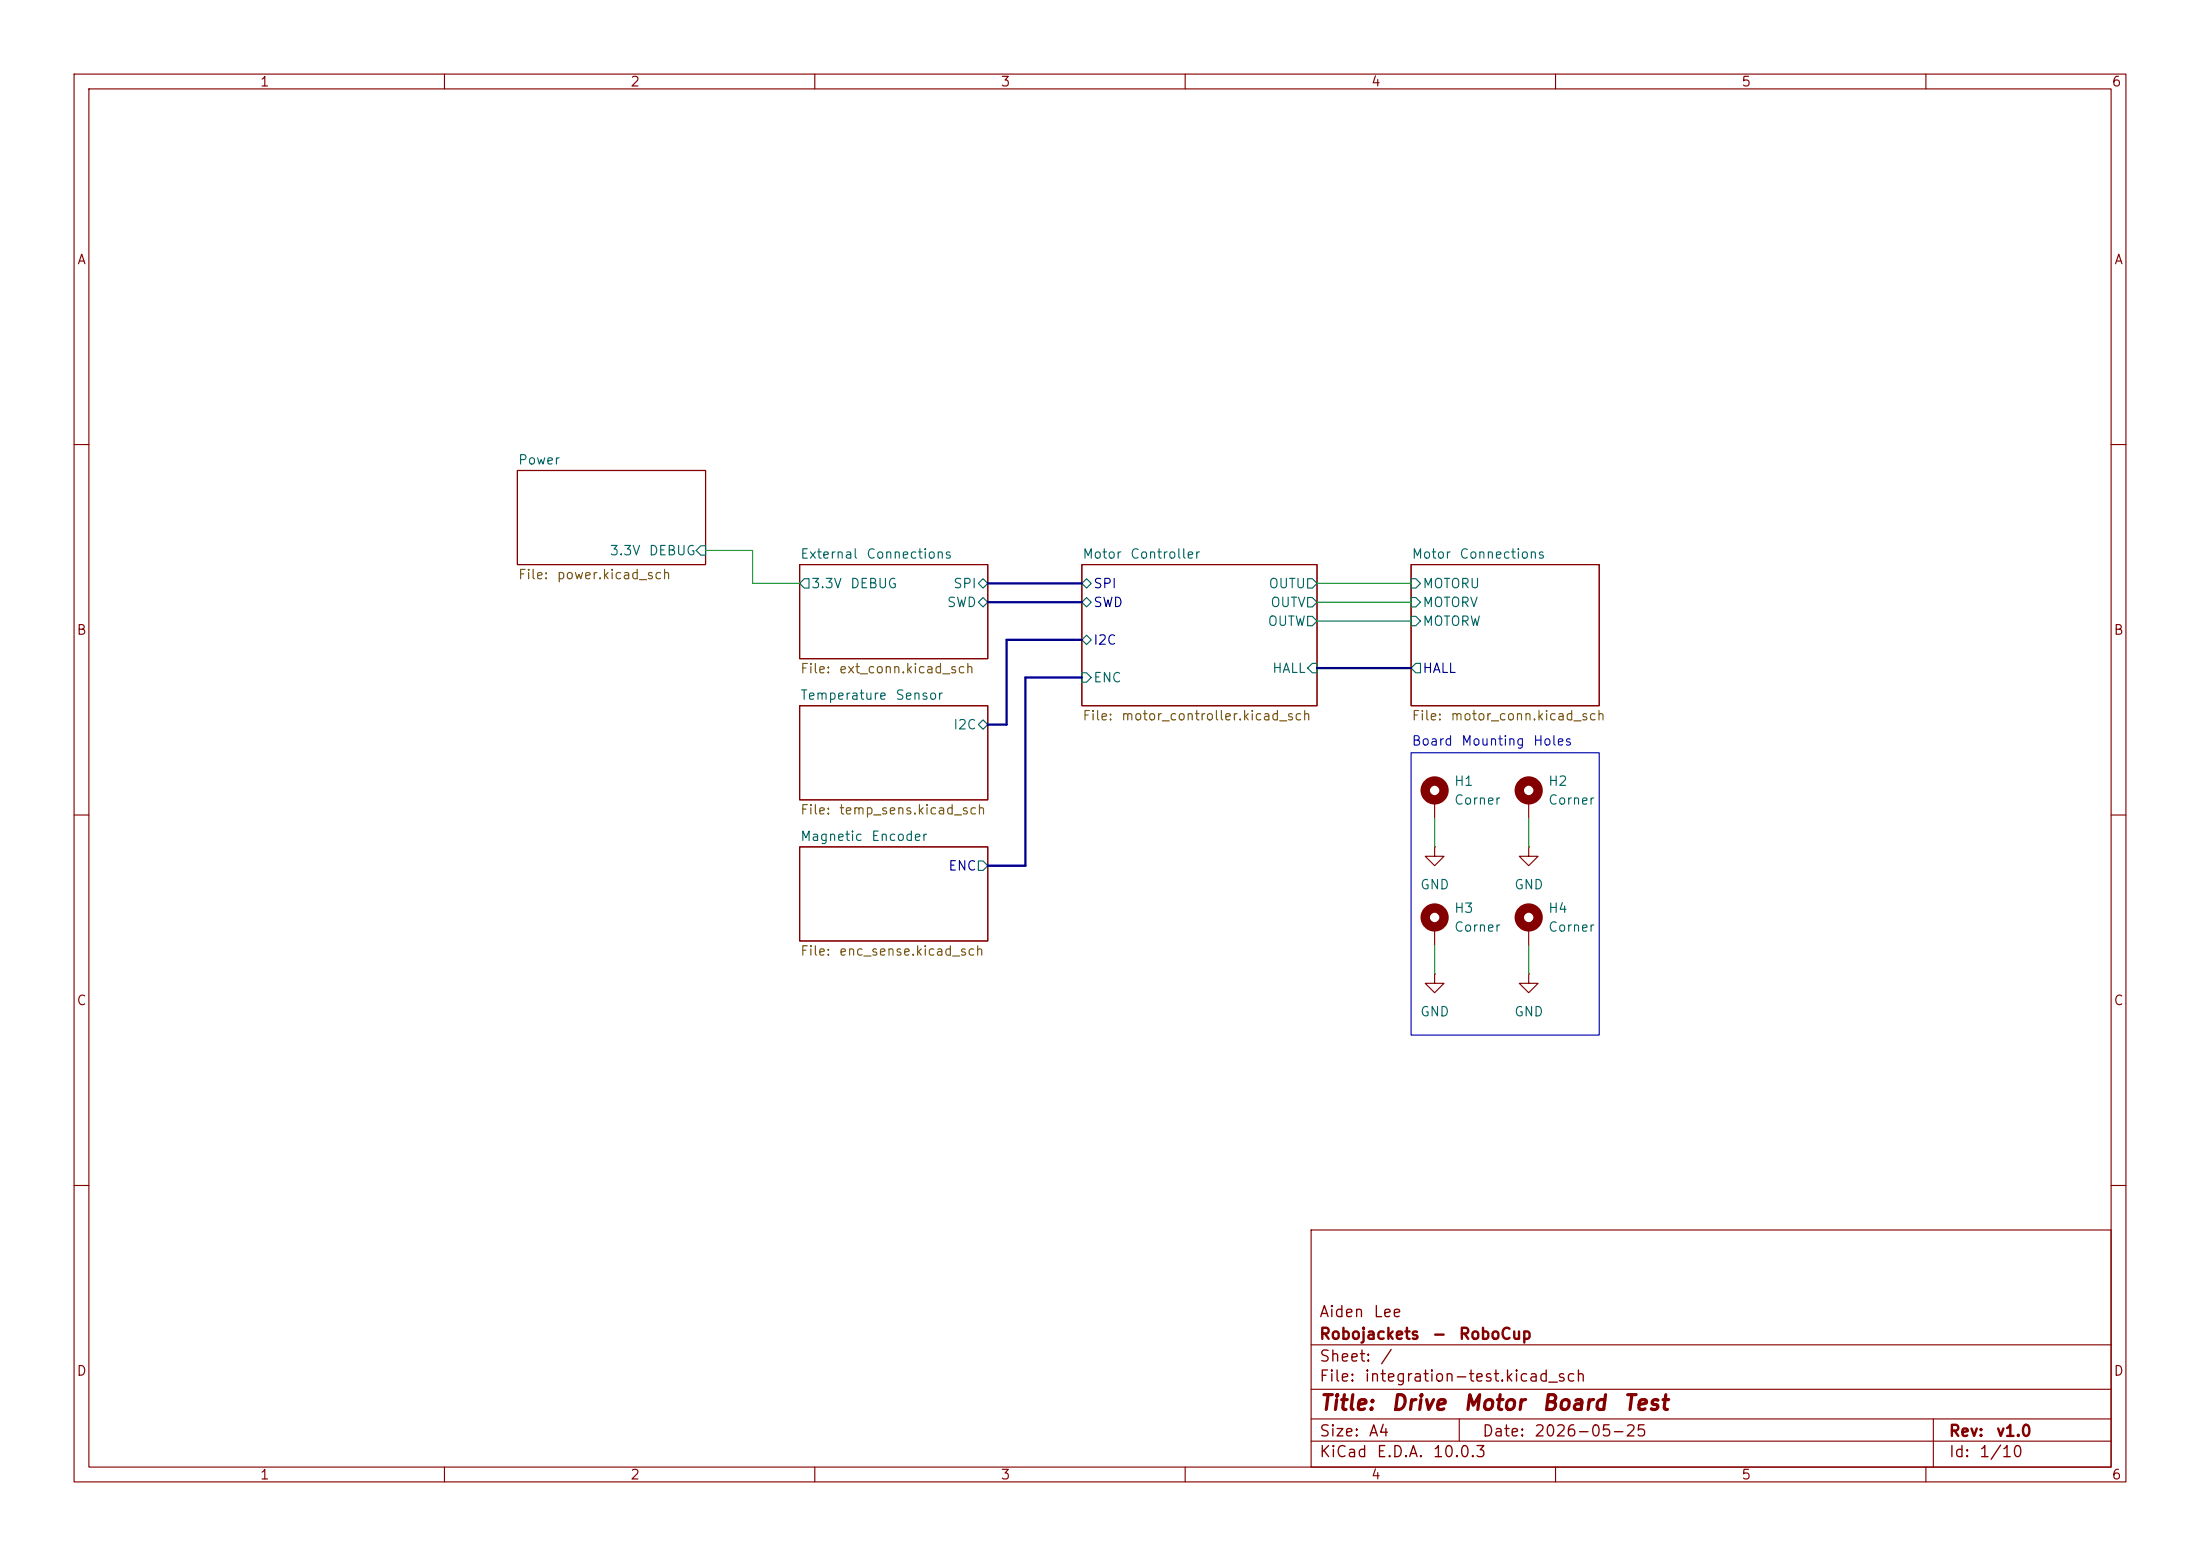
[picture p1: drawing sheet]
<svg xmlns="http://www.w3.org/2000/svg" width="297mm" height="210mm" viewBox="0 0 297 210" stroke-linecap="round" stroke-linejoin="round" font-family="sans-serif">
<g fill="none" stroke="#840000" stroke-width=".15">
<path d="M10 10h277v190h-277zM12 12h273v186h-273zM60 10v2M110 10v2M160 10v2M210 10v2M260 10v2M10 60h2M69.8 63.5h25.4v12.7h-25.4zM107.9 76.2h25.4v12.7h-25.4zM146 76.2h31.8v19.1h-31.8zM190.5 76.2h25.4v19.1h-25.4z"/>
<path d="M285 60h2M107.9 95.3h25.4v12.7h-25.4zM10 110h2M107.9 114.3h25.4v12.7h-25.4zM193.7 114.3v1.3h1.2l-1.2 1.2-1.3-1.2h1.3M193.7 114.3h.1M193.7 108v2.5M206.4 114.3v1.3h1.2l-1.2 1.2-1.3-1.2h1.3M206.4 114.3h.1M206.4 108v2.5M285 110h2M193.7 131.4v1.3h1.2l-1.2 1.3-1.3-1.3h1.3"/>
<path d="M193.7 131.4h.1M193.7 125.1v2.5M206.4 131.4v1.3h1.2l-1.2 1.3-1.3-1.3h1.3M206.4 131.4h.1M206.4 125.1v2.5M10 160h2M177 166h108v32h-108zM285 160h2M60 198v2M110 198v2M160 198v2M177 194.5h108"/>
<path d="M177 191.5h108M177 187.5h108M177 181.5h108M197 191.5v3M210 198v2M260 198v2M261 191.5v6.5"/>
</g>
<g fill="none" stroke="#006464" stroke-width=".15">
<path d="M94.6 73.7h.6v1.2h-.6l-.6-.6zM108.6 78.1h.6v1.3h-.6l-.7-.7zM132.1 78.7l.6-.6 .6 .6-.6 .7zM146 78.7l.7-.6 .6 .6-.6 .7zM176.5 78.1h.7l.6 .6-.6 .7h-.7zM190.5 78.1h.6l.7 .6-.7 .7h-.6zM132.1 81.3l.6-.7 .6 .7-.6 .6zM132.7 97.2l.6 .6-.6 .6-.6-.6zM146 90.8h.7l.6 .6-.6 .7h-.7zM146 86.4l.7-.7 .6 .7-.6 .6zM146 81.3l.7-.7 .6 .7-.6 .6zM176.5 80.6h.7l.6 .7-.6 .6h-.7z"/>
<path d="M176.5 83.2h.7l.6 .6-.6 .7h-.7zM177.2 89.5h.6v1.3h-.6l-.7-.6zM190.5 80.6h.6l.7 .7-.7 .6h-.6zM190.5 83.2h.6l.7 .6-.7 .7h-.6zM191.1 89.5h.7v1.3h-.7l-.6-.6zM132.1 116.2h.6l.6 .6-.6 .7h-.6z"/>
</g>
<g fill="none" stroke="#840000" stroke-width="1.3">
<circle cx="193.7" cy="106.7" r="1.27"/>
<circle cx="206.4" cy="106.7" r="1.27"/>
<circle cx="193.7" cy="123.8" r="1.27"/>
<circle cx="206.4" cy="123.8" r="1.27"/>
</g>
<path d="M133.3 78.7h12.7M133.3 81.3h12.7M146 91.4h-7.6v25.4h-5.1M146 86.4h-10.1v11.4h-2.6M177.8 90.2h12.7" fill="none" stroke="#000084" stroke-width=".3"/>
<path d="M95.2 74.3h6.4v4.4h6.3M177.8 78.7h12.7M177.8 83.8h12.7M177.8 81.3h12.7M193.7 110.5v3.8M206.4 110.5v3.8M193.7 127.6v3.8M206.4 127.6v3.8" fill="none" stroke="#009600" stroke-width=".15"/>
<path d="M190.5 101.6h25.4v38.1h-25.4z" fill="none" stroke="#0000c2" stroke-width=".15"/>
<g font-size="2" fill="#840000">
<text x="178" y="190.8">Title:</text>
<text x="187.7" y="190.8">Drive</text>
<text x="197.4" y="190.8">Motor</text>
<text x="208" y="190.8">Board</text>
<text x="219" y="190.8">Test</text>
</g>
<g font-size="1.5" fill="#840000">
<text x="178" y="178.2">Aiden</text>
<text x="185.3" y="178.2">Lee</text>
<text x="178" y="184.2">Sheet:</text>
<text x="178" y="181.2">Robojackets</text>
<text x="186.2" y="184.2">/</text>
<text x="193.2" y="181.2">-</text>
<text x="196.8" y="181.2">RoboCup</text>
<text x="178" y="186.9">File:</text>
<text x="184.1" y="186.9">integration-test.kicad_sch</text>
<text x="178" y="197.1">KiCad</text>
<text x="178" y="194.3">Size:</text>
<text x="184.7" y="194.3">A4</text>
<text x="185.7" y="197.1">E.D.A.</text>
<text x="193.3" y="197.1">10.0.3</text>
<text x="200" y="194.3">Date:</text>
<text x="207" y="194.3">2026-05-25</text>
<text x="263" y="194.3">Rev:</text>
<text x="263" y="197.1">Id:</text>
<text x="267.1" y="197.1">1/10</text>
<text x="269.4" y="194.3">v1.0</text>
</g>
<g font-size="1.3" fill="#840000">
<text x="35" y="12">1</text>
<text x="85" y="12">2</text>
<text x="135" y="12">3</text>
<text x="185" y="12">4</text>
<text x="235" y="12">5</text>
<text x="285" y="12">6</text>
<text x="10.3" y="36">A</text>
<text x="285.3" y="36">A</text>
<text x="10.3" y="86">B</text>
<text x="285.3" y="86">B</text>
<text x="10.3" y="136">C</text>
<text x="285.3" y="136">C</text>
<text x="10.3" y="186">D</text>
<text x="285.3" y="186">D</text>
<text x="35" y="200">1</text>
<text x="85" y="200">2</text>
<text x="135" y="200">3</text>
<text x="185" y="200">4</text>
<text x="235" y="200">5</text>
<text x="285" y="200">6</text>
</g>
<g font-size="1.3" fill="#006464">
<text x="69.8" y="63">Power</text>
<text x="82.2" y="75.3">3.3V</text>
<text x="87.5" y="75.3">DEBUG</text>
<text x="107.9" y="75.7">External</text>
<text x="116.9" y="75.7">Connections</text>
<text x="146" y="75.7">Motor</text>
<text x="152.5" y="75.7">Controller</text>
<text x="190.5" y="75.7">Motor</text>
<text x="196.9" y="75.7">Connections</text>
<text x="109.4" y="79.7">3.3V</text>
<text x="114.7" y="79.7">DEBUG</text>
<text x="127.8" y="82.3">SWD</text>
<text x="128.6" y="79.7">SPI</text>
<text x="171.2" y="79.7">OUTU</text>
<text x="171.4" y="82.3">OUTV</text>
<text x="192" y="79.7">MOTORU</text>
<text x="192" y="82.3">MOTORV</text>
<text x="171.1" y="84.8">OUTW</text>
<text x="192" y="84.8">MOTORW</text>
<text x="107.9" y="94.8">Temperature</text>
<text x="120.8" y="94.8">Sensor</text>
<text x="147.5" y="92.4">ENC</text>
<text x="171.7" y="91.1">HALL</text>
<text x="128.6" y="98.8">I2C</text>
<text x="196.2" y="106.4">H1</text>
<text x="208.9" y="106.4">H2</text>
<text x="107.9" y="113.8">Magnetic</text>
<text x="117.5" y="113.8">Encoder</text>
<text x="196.2" y="108.9">Corner</text>
<text x="208.9" y="108.9">Corner</text>
<text x="191.6" y="120.4">GND</text>
<text x="196.2" y="123.5">H3</text>
<text x="204.3" y="120.4">GND</text>
<text x="208.9" y="123.5">H4</text>
<text x="196.2" y="126.1">Corner</text>
<text x="208.9" y="126.1">Corner</text>
<text x="191.6" y="137.5">GND</text>
<text x="204.3" y="137.5">GND</text>
</g>
<g font-size="1.3" fill="#725600">
<text x="69.8" y="78.5">File:</text>
<text x="75.1" y="78.5">power.kicad_sch</text>
<text x="107.9" y="91.2">File:</text>
<text x="113.2" y="91.2">ext_conn.kicad_sch</text>
<text x="146" y="97.5">File:</text>
<text x="151.3" y="97.5">motor_controller.kicad_sch</text>
<text x="190.5" y="97.5">File:</text>
<text x="195.7" y="97.5">motor_conn.kicad_sch</text>
<text x="107.9" y="110.2">File:</text>
<text x="113.2" y="110.2">temp_sens.kicad_sch</text>
<text x="107.9" y="129.3">File:</text>
<text x="113.2" y="129.3">enc_sense.kicad_sch</text>
</g>
<g font-size="1.3" fill="#000084">
<text x="147.5" y="79.7">SPI</text>
<text x="147.5" y="82.3">SWD</text>
<text x="147.5" y="87.3">I2C</text>
<text x="192" y="91.1">HALL</text>
<text x="127.9" y="117.8">ENC</text>
</g>
<g font-size="1.3" fill="#0000c2">
<text x="190.5" y="100.9">Board</text>
<text x="197.2" y="100.9">Mounting</text>
<text x="206.9" y="100.9">Holes</text>
</g>
</svg>
